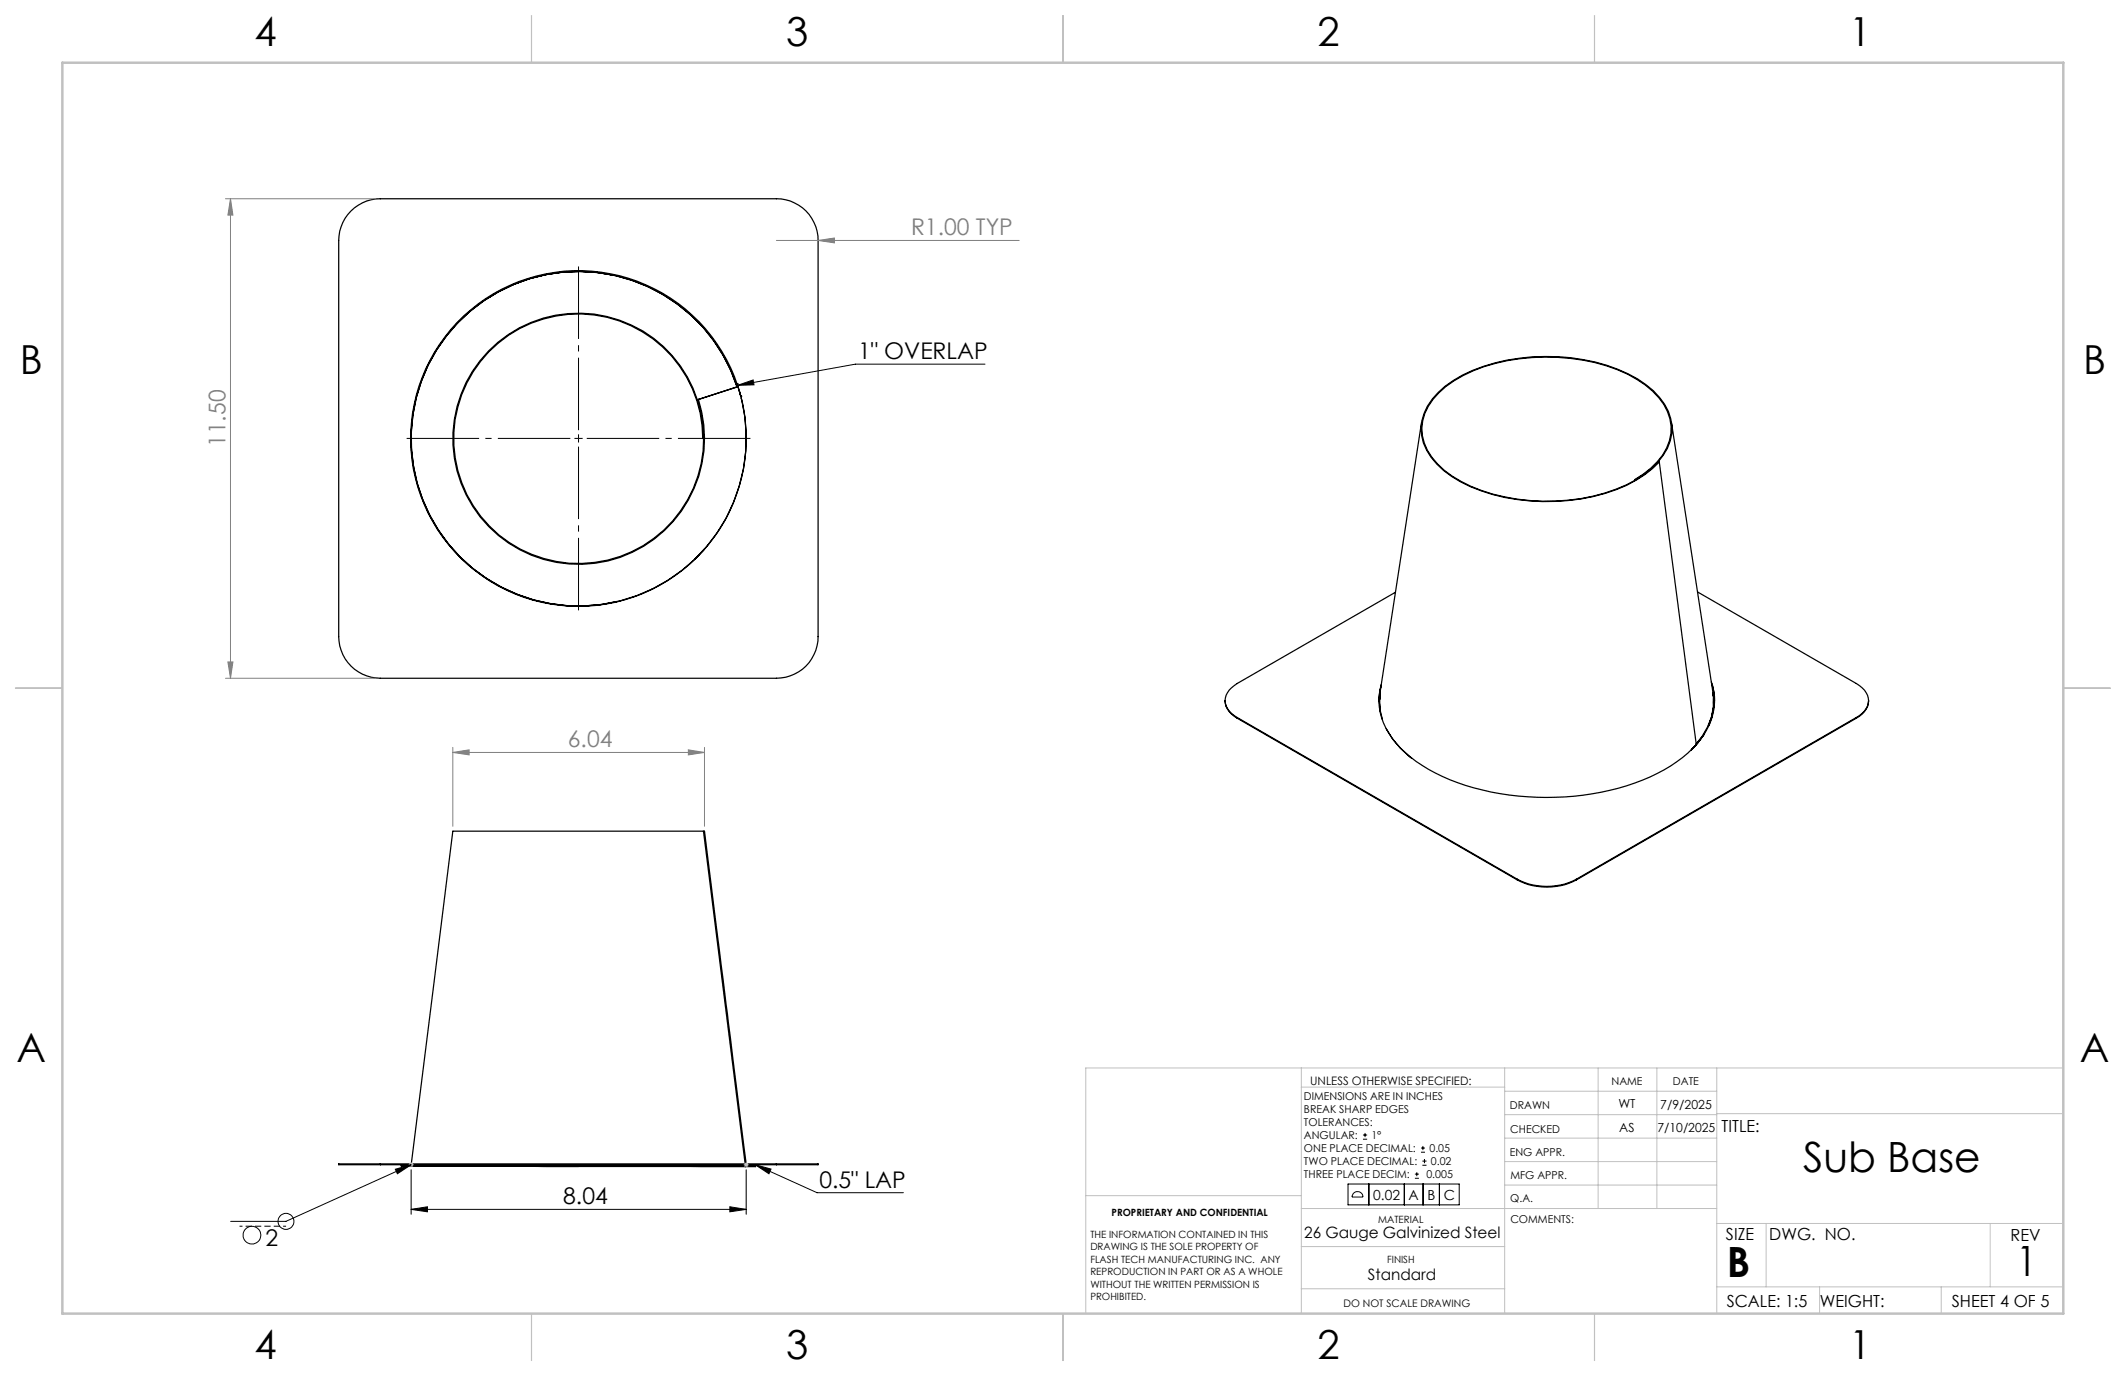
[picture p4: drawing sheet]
<svg xmlns="http://www.w3.org/2000/svg" width="432mm" height="279mm" viewBox="0 0 432 279" stroke-linecap="round" stroke-linejoin="round" font-family="sans-serif">
<g fill="none" stroke="#000" stroke-width=".25">
<path d="M71.3 42.8a8.5 8.5 0 0 1 6-2.4h80.4a8.4 8.4 0 0 1 8.5 8.4v80.5a8.4 8.4 0 0 1-8.5 8.4h-80.4a8.5 8.5 0 0 1-8.5-8.4v-80.5a8.7 8.7 0 0 1 2.5-6zM124.6 55.9a33.5 33.5 0 0 0-25 4.4M149.7 78.6a33.9 33.9 0 0 0-42-22 33.9 33.9 0 0 0-23.1 41.3 33.9 33.9 0 0 0 40.7 24.2M149.7 78l.2 .5M149.7 78l.1 .2M149.7 78.6a34 34 0 0 0-46.5-20.3 34 34 0 0 0-14.7 48.7 34 34 0 0 0 50 8.8 34 34 0 0 0 12-35M149.7 77.9h.1M149.7 77.9v.1M149.8 78.6l-8.1 2.6M149.8 78.1l.1 .4M149.9 78.5l-.1 .1M149.9 78.5l.6 2"/>
<path d="M149.9 78.5l-8 2.6M149.9 78.5h.1M150.2 79.4l.3 1.1M141.9 81.1a25.5 25.5 0 0 1-17.4 32.6 25.5 25.5 0 0 1-31.8-18.8 25.5 25.5 0 0 1 20.2-30.9 25.4 25.4 0 0 1 30 25h-.2a25.3 25.3 0 0 0-28.3-25 25.3 25.3 0 0 0-21.6 30.9 25.3 25.3 0 0 0 33.1 18.1 25.4 25.4 0 0 0 15.8-31.8M141.9 81.1l-.2 .1M150.5 80.5h.1M151.6 88.9l-.1 1.5M288.7 85.8l-8.4 54.9M332 97.4v.1M337 93.8a25.5 25.5 0 0 1-13.4 7 41.9 41.9 0 0 1-25-2 17.7 17.7 0 0 1-8.8-7.4 9.1 9.1 0 0 1 1.1-10.4 23 23 0 0 1 12.7-7.3 40.9 40.9 0 0 1 27.1 2.2 16.2 16.2 0 0 1 8.1 7.6 9.3 9.3 0 0 1-2 10.3 14.6 14.6 0 0 1-4.8 3.6M337 93.8l7.5 57.4-1 1 .6-.5M337 93.8h-.1a25.6 25.6 0 0 1-13.4 7 41.3 41.3 0 0 1-24.8-2.1 17.7 17.7 0 0 1-8.8-7.3 9.5 9.5 0 0 1 2.3-11.6 28.6 28.6 0 0 1 16.4-7 40.6 40.6 0 0 1 22 3.2 16.4 16.4 0 0 1 8.1 7.6 9.1 9.1 0 0 1-2.1 10.2l-1.3 1.3-3.3 2.3"/>
<path d="M339.5 85.8l8.4 54.9M142.1 112.5l-.6 .7M143.1 111.5l-2 2M280.5 139.3l-.4 3M280.5 139a12.5 12.5 0 0 0 3 11.9 31.8 31.8 0 0 0 15.9 9.1 55.4 55.4 0 0 0 35.7-2.2 28 28 0 0 0 9.6-6.8M283.4 120.3l-32.1 18.5a3.9 3.9 0 0 0-2.3 4.5 4.7 4.7 0 0 0 2.3 2.4M344.8 120.2l32.2 18.6a3.9 3.9 0 0 1 2.3 4.5 4.6 4.6 0 0 1-2.3 2.4M347.6 138.5a12.5 12.5 0 0 1-2.9 12.5M347.7 138.9l.4 1.5 .1 1.9M248.8 142.2a4.2 4.2 0 0 0 2.5 3.6M251.3 145.7l56.9 32.8M251.3 145.7v.1"/>
<path d="M251.3 145.8l56.9 32.9M280.2 142.3l.2 2.1M280.2 141.1v1.1M280.3 141.2l-.1 .1M280.3 140.7l-.1 1.5 .1 2 .5 1.9M280.3 140.7l-.1 1.7M280.3 140.9l-.1 1.2M281.6 148a17.5 17.5 0 0 0 5.1 6M344.6 151.2l-1.1 1.1M344.8 150.9l-.3 .3M344.8 150.9l-.1 .1M346.1 149.2l-1.3 1.7"/>
<path d="M347.9 140.7a12.3 12.3 0 0 1-3.4 10.4M347.9 140.8l.1 .8M347.9 140.7l.1 .6M348 141.8l.1 1.7-.4 2-.7 1.9 .7-1.9 .4-2-.1-1M377 145.7l-56.9 32.8M377 145.7v.1M377 145.8l-56.9 32.9M379.5 142.2a4.1 4.1 0 0 1-2.5 3.6M92 168.8l-8.5 67.5M92 168.8h51.1M142.9 168.8l8.4 67.5M143.1 168.8l8.5 67.5"/>
<path d="M308.2 178.5a13.1 13.1 0 0 0 11.9 0M308.2 178.7a13.1 13.1 0 0 0 11.9 0M308.2 178.5v.2M320.1 178.5v.2M77.3 236.3h-8.5v.2h8.5M77.3 236.3v.2M77.3 236.3h80.4M77.3 236.5h80.4M81.5 236.6v.2M81.5 236.6l72-.1v.2h-1.5l-70.5 .1 36 .1M83.5 236.5l.2 .1M83.5 236.8l67.9 .1"/>
<path d="M117.5 236.6h.1M137.7 236.7h13.7M151.4 236.7h2.1M151.4 236.7v.2M151.5 236.5l-34.1 .1M153.5 236.7v.2h-2.1M157.7 236.3h8.5v.2h-8.5M157.7 236.3v.2"/>
<circle cx="117.5" cy="89" r="34.1"/>
</g>
<path d="M92 152.8l3.3-.5v1zM92 151.8v16M92 152.8h51.1M143.1 151.8v16" fill="none" stroke="#808080" stroke-width=".2"/>
<g fill="none" stroke="#c0c0c0" stroke-width=".2">
<path d="M264.3 216.9v49.8M305.6 216.9v49.8M324.6 216.9v28.5M336.5 216.9v28.5M348.7 216.9v49.8M418.7 216.9h-198.2v49.8M264.3 220.7h41.3M305.6 231.1h43.1M305.6 226.3h43.1M305.6 221.6h43.1M305.6 235.9h43.1M348.7 226.1h70"/>
<path d="M220.5 242.8h43.8M264.3 245.4h84.4M264.3 253.1h41.3M305.6 240.6h43.1M348.7 248.4h70M358.7 248.4v12.9M404.2 248.4v12.9M264.3 261.7h41.3M348.7 261.3h70M369.6 261.3v5.4M394.3 261.3v5.4"/>
</g>
<path d="M107.9 3.2v9.5M215.9 3.2v9.5M323.8 3.2v9.5M3.1 139.7h9.6M419.1 139.7h9.5M107.9 266.7v9.6M215.9 266.7v9.6M323.8 266.7v9.6" fill="none" stroke="#c0c0c0" stroke-width=".25"/>
<path d="M12.7 12.7h406.4v254h-406.4z" fill="none" stroke="#c0c0c0" stroke-width=".5"/>
<path d="M92 152.8l3.3-.5v1z" fill="#808080"/>
<path d="M139.8 152.3l3.3 .5-3.3 .5z" fill="none" stroke="#808080" stroke-width=".2"/>
<path d="M139.8 152.3l3.3 .5-3.3 .5z" fill="#808080"/>
<g fill="none" stroke="#000" stroke-width=".2">
<path d="M80.3 237.4l3.2-.9-2.8 1.8zM83.5 237.5v9.1M83.5 236.5l-25.4 11.5h-11.3M151.6 237.5v9.1M153.4 236.5l3.2 .9-.4 .9zM153.4 236.5l12.5 5.7h17.6M83.5 245.6l3.3-.6v1.1zM83.5 245.6h68.1M148.2 245l3.4 .6-3.4 .5z"/>
<circle cx="51.2" cy="250.8" r="1.8"/>
<circle cx="58.1" cy="248" r="1.61"/>
</g>
<path d="M83 236.5h1M83.1 236.1l.8 .8M83.5 236v1M83.9 236.1l-.8 .8M151.1 236.5h.9M151.2 236.1l.7 .8M151.6 236v1M151.9 236.1l-.7 .8" fill="none" stroke="#c0c0c0" stroke-width=".2"/>
<path d="M80.3 237.4l3.2-.9-2.8 1.8zM153.4 236.5l3.2 .9-.4 .9zM83.5 245.6l3.3-.6v1.1zM148.2 245l3.4 .6-3.4 .5z" fill="#000"/>
<path d="M58.1 249h-9.4" fill="none" stroke="#000" stroke-width=".2" stroke-dasharray="1.3 .6" stroke-dashoffset=".7" stroke-linecap="butt"/>
<path d="M45.8 40.4h30.5M46.8 40.4l.5 3.3h-1zM46.8 40.4v97.3M45.8 137.7h30.5" fill="none" stroke="#808080" stroke-width=".2"/>
<path d="M46.8 40.4l.5 3.3h-1z" fill="#808080"/>
<path d="M46.3 134.4h1l-.5 3.3z" fill="none" stroke="#808080" stroke-width=".2"/>
<path d="M46.3 134.4h1l-.5 3.3z" fill="#808080"/>
<path d="M157.7 48.8h49.3M166.2 48.8l3.3-.5v1z" fill="none" stroke="#808080" stroke-width=".2"/>
<path d="M166.2 48.8l3.3-.5v1z" fill="#808080"/>
<g fill="none" stroke="#000" stroke-width=".2">
<path d="M149.8 78.2l3.2-1 .1 .9zM200.1 73.9h-26.4l-23.9 4.3M276.8 231.3h.9M276.8 230.5h.9M277.2 230v.9M287.4 239.3h.8M287.4 238.4h.8M287.8 238v.8M288.6 234h.8M288.6 233.1h.8M288.9 236.6h.8M288.9 235.8h.8"/>
<path d="M289 232.7v.8M289.3 235.3v.9M273.8 240.4h22.6v4.3h-22.6zM274.8 242.4a1.11 1.11 0 0 1 1.3-.4 1.11 1.11 0 0 1 .7 1.1h-2.2zM278 240.4v4.3M285.2 240.4v4.3M289 240.4v4.3M292.3 240.4v4.3"/>
</g>
<path d="M117.5 89v-.8M117.5 89h-.8M117.5 89v.9M117.5 89h.8" fill="none" stroke="#000" stroke-width=".2" stroke-dasharray="15.2 1.3 1.3 1.3" stroke-linecap="butt"/>
<path d="M115.8 89h-33.2M117.5 87.4v-33.3M117.5 90.7v33.2M119.2 89h33.2" fill="none" stroke="#000" stroke-width=".2" stroke-dasharray="15.2 1.3 1.3 1.3" stroke-dashoffset=".5" stroke-linecap="butt"/>
<path d="M149.8 78.2l3.2-1 .1 .9z" fill="#000"/>
<g font-size="8.5">
<text x="366.2" y="237.9">Sub Base</text>
<text x="350.8" y="259.2">B</text>
<text x="409.5" y="259.1">1</text>
</g>
<g font-size="8.1">
<text x="51.7" y="9.3">4</text>
<text x="159.7" y="9.3">3</text>
<text x="267.6" y="9.3">2</text>
<text x="375.6" y="9.3">1</text>
<text x="4" y="76">B</text>
<text x="423.1" y="76">B</text>
<text x="3.3" y="215.7">A</text>
<text x="422.4" y="215.7">A</text>
<text x="51.7" y="276">4</text>
<text x="159.7" y="276">3</text>
<text x="267.6" y="276">2</text>
<text x="375.6" y="276">1</text>
</g>
<g font-size="4.7" fill="#808080">
<text x="185" y="47.8">R1.00 TYP</text>
<text x="45.8" y="90.8" transform="rotate(-90 45.8 90.8)">11.50</text>
<text x="115.3" y="151.7">6.04</text>
</g>
<g font-size="4.7">
<text x="174.3" y="72.9">1&quot; OVERLAP</text>
<text x="114.4" y="244.5">8.04</text>
<text x="166.4" y="241.2">0.5&quot; LAP</text>
<text x="53.9" y="252.9">2</text>
</g>
<g font-size="3.4">
<text x="349.7" y="229.8">TITLE:</text>
<text x="350.6" y="251.8">SIZE</text>
<text x="359.4" y="251.8">DWG. NO.</text>
<text x="408.4" y="251.9">REV</text>
<text x="350.7" y="265.4">SCALE: 1:5</text>
<text x="369.6" y="265.5">WEIGHT:</text>
<text x="396.4" y="265.4">SHEET 4 OF 5</text>
</g>
<g font-size="3.2">
<text x="264.9" y="251.4">26 Gauge Galvinized Steel</text>
<text x="277.8" y="259.8">Standard</text>
</g>
<g font-size="2.8">
<text x="278.9" y="243.6">0.02</text>
<text x="286.1" y="243.6">A</text>
<text x="289.9" y="243.6">B</text>
<text x="293.2" y="243.6">C</text>
</g>
<g font-size="2.5">
<text x="328.7" y="225">WT</text>
<text x="337.2" y="225.1">7/9/2025</text>
<text x="328.9" y="229.8">AS</text>
<text x="336.6" y="229.9">7/10/2025</text>
</g>
<text font-size="2.4" x="266.1" y="220.4">UNLESS OTHERWISE SPECIFIED:</text>
<g font-size="2.2">
<text x="327.3" y="220.3">NAME</text>
<text x="339.8" y="220.4">DATE</text>
<text x="264.8" y="223.3">DIMENSIONS ARE IN INCHES</text>
<text x="264.8" y="226">BREAK SHARP EDGES</text>
<text x="306.7" y="225.1">DRAWN</text>
<text x="264.8" y="228.6">TOLERANCES:</text>
<text x="264.8" y="231.3">ANGULAR:</text>
<text x="264.8" y="233.9">ONE PLACE DECIMAL:</text>
<text x="278.6" y="231.3">1°</text>
<text x="290.3" y="233.9">0.05</text>
<text x="306.7" y="230">CHECKED</text>
<text x="264.8" y="236.6">TWO PLACE DECIMAL:</text>
<text x="264.8" y="239.2">THREE PLACE DECIM:</text>
<text x="289.7" y="239.2">0.005</text>
<text x="290.6" y="236.6">0.02</text>
<text x="306.7" y="234.7">ENG APPR.</text>
<text x="306.8" y="239.4">MFG APPR.</text>
<text x="306.7" y="244.1">Q.A.</text>
<text x="306.8" y="248.4">COMMENTS:</text>
</g>
<text font-size="2.1" x="272.9" y="265.4">DO NOT SCALE DRAWING</text>
<g font-size="2">
<text x="221.5" y="251.4">THE INFORMATION CONTAINED IN THIS</text>
<text x="225.8" y="246.8">PROPRIETARY AND CONFIDENTIAL</text>
<text x="279.9" y="248.4">MATERIAL</text>
<text x="221.5" y="253.9">DRAWING IS THE SOLE PROPERTY OF</text>
<text x="221.5" y="256.4">FLASH TECH MANUFACTURING INC. ANY</text>
<text x="281.7" y="256.4">FINISH</text>
<text x="221.5" y="258.9">REPRODUCTION IN PART OR AS A WHOLE</text>
<text x="221.5" y="261.5">WITHOUT THE WRITTEN PERMISSION IS</text>
<text x="221.5" y="264">PROHIBITED.</text>
</g>
</svg>
